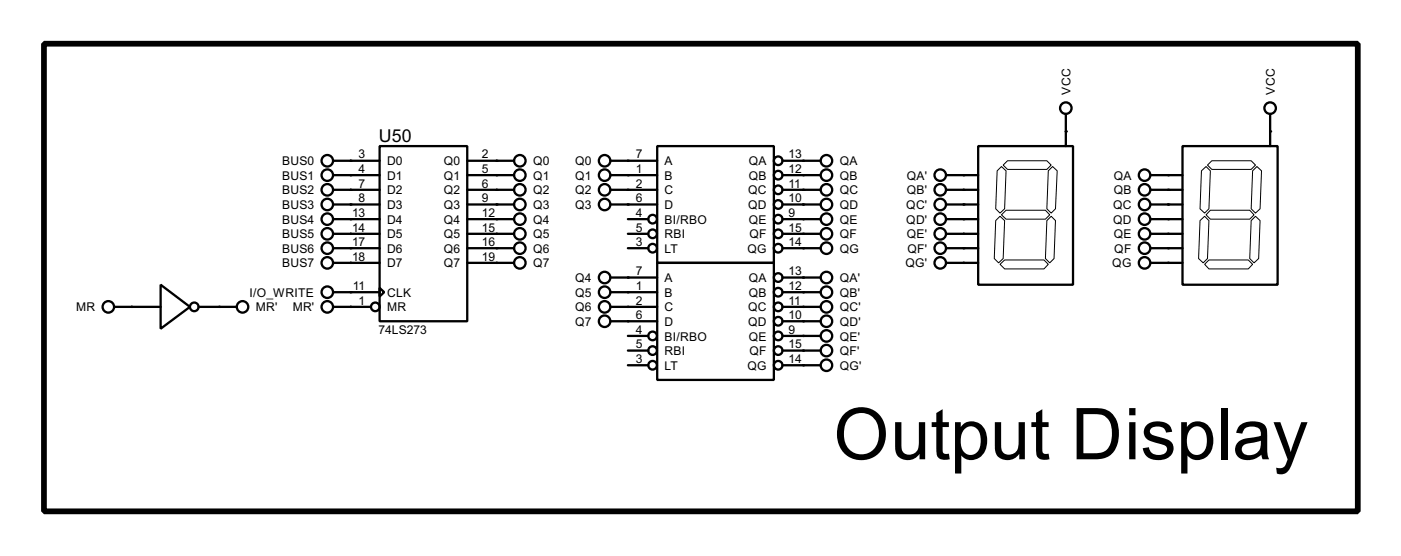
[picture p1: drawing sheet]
<svg xmlns="http://www.w3.org/2000/svg" width="244mm" height="97mm" viewBox="0 0 244 97" stroke-linecap="round" stroke-linejoin="round" font-family="sans-serif">
<g fill="#000">
<circle cx="61" cy="28" r=".2"/>
<circle cx="61" cy="30.5" r=".2"/>
<circle cx="61" cy="35.6" r=".2"/>
<circle cx="61" cy="33" r=".2"/>
<circle cx="61" cy="38.1" r=".2"/>
<circle cx="86.4" cy="28" r=".2"/>
<circle cx="86.4" cy="35.6" r=".2"/>
<circle cx="86.4" cy="38.1" r=".2"/>
<circle cx="86.4" cy="30.5" r=".2"/>
<circle cx="86.4" cy="33" r=".2"/>
<circle cx="109.3" cy="28" r=".2"/>
<circle cx="109.3" cy="30.5" r=".2"/>
<circle cx="109.3" cy="33" r=".2"/>
<circle cx="109.3" cy="35.6" r=".2"/>
<circle cx="139.8" cy="35.6" r=".2"/>
<circle cx="139.8" cy="28" r=".2"/>
<circle cx="139.8" cy="30.5" r=".2"/>
<circle cx="139.8" cy="38.1" r=".2"/>
<circle cx="139.8" cy="33" r=".2"/>
<circle cx="167.7" cy="35.6" r=".2"/>
<circle cx="167.7" cy="38.1" r=".2"/>
<circle cx="167.7" cy="30.5" r=".2"/>
<circle cx="167.7" cy="33" r=".2"/>
<circle cx="185.5" cy="22.9" r=".2"/>
<circle cx="203.3" cy="33" r=".2"/>
<circle cx="203.3" cy="30.5" r=".2"/>
<circle cx="203.3" cy="35.6" r=".2"/>
<circle cx="203.3" cy="38.1" r=".2"/>
<circle cx="221" cy="22.9" r=".2"/>
<circle cx="22.9" cy="53.4" r=".2"/>
<circle cx="38.2" cy="53.4" r=".2"/>
<circle cx="61" cy="43.2" r=".2"/>
<circle cx="61" cy="45.7" r=".2"/>
<circle cx="61" cy="50.8" r=".2"/>
<circle cx="61" cy="53.4" r=".2"/>
<circle cx="61" cy="40.7" r=".2"/>
<circle cx="86.4" cy="40.7" r=".2"/>
<circle cx="86.4" cy="43.2" r=".2"/>
<circle cx="86.4" cy="45.7" r=".2"/>
<circle cx="109.3" cy="50.8" r=".2"/>
<circle cx="109.3" cy="48.3" r=".2"/>
<circle cx="109.3" cy="53.4" r=".2"/>
<circle cx="109.3" cy="55.9" r=".2"/>
<circle cx="139.8" cy="55.9" r=".2"/>
<circle cx="139.8" cy="43.2" r=".2"/>
<circle cx="139.8" cy="40.7" r=".2"/>
<circle cx="139.8" cy="53.4" r=".2"/>
<circle cx="139.8" cy="48.3" r=".2"/>
<circle cx="139.8" cy="50.8" r=".2"/>
<circle cx="139.8" cy="58.4" r=".2"/>
<circle cx="167.7" cy="40.7" r=".2"/>
<circle cx="167.7" cy="43.2" r=".2"/>
<circle cx="167.7" cy="45.7" r=".2"/>
<circle cx="203.3" cy="40.7" r=".2"/>
<circle cx="203.3" cy="43.2" r=".2"/>
<circle cx="203.3" cy="45.7" r=".2"/>
<circle cx="139.8" cy="61" r=".2"/>
<circle cx="139.8" cy="63.5" r=".2"/>
</g>
<g fill="none" stroke="#000" stroke-width=".4">
<path d="M185.5 19.8v5.6M221 19.8v5.6M58 38.1h8.1M58 35.6h8.1M58 33h8.1M58 30.5h8.1M58 28h8.1M66.1 25.4h15.2v30.5h-15.2zM81.3 38.1h8.2M81.3 35.6h8.2M81.3 33h8.2M81.3 30.5h8.2"/>
<path d="M81.3 28h8.2M106.2 35.6h8.2M106.2 33h8.2M106.2 30.5h8.2M106.2 28h8.2M109.3 38.1h3.5M114.4 25.4h20.3v20.3h-20.3zM136.2 38.1h6.6M136.2 35.6h6.6M136.2 33h6.6M136.2 30.5h6.6M136.2 28h6.6"/>
<path d="M164.6 38.1h5.6M164.6 35.6h5.6M164.6 33h5.6M164.6 30.5h5.6M170.2 25.4h16.5v24.1h-16.5zM200.2 38.1h5.6M200.2 35.6h5.6M200.2 33h5.6M200.2 30.5h5.6M205.8 25.4h16.5v24.1h-16.5zM19.9 53.4h8.1M28 49.5l5.1 3.9-5.1 3.8z"/>
<path d="M34.6 53.4h6.6M58 53.4h6.6M58 45.7h8.1M58 43.2h8.1M58 40.7h8.1M58 50.8h8.1M66.1 50.1l.8 .7-.8 .8zM81.3 45.7h8.2M81.3 43.2h8.2M81.3 40.7h8.2M106.2 53.4h8.2M106.2 50.8h8.2"/>
<path d="M106.2 48.3h8.2M106.2 55.9h8.2M109.3 43.2h3.5M109.3 40.7h3.5M109.3 58.4h3.5M114.4 45.7h20.3v20.4h-20.3zM136.2 53.4h6.6M136.2 43.2h6.6M136.2 40.7h6.6M136.2 50.8h6.6M136.2 48.3h6.6M136.2 55.9h6.6"/>
<path d="M136.2 58.4h6.6M164.6 45.7h5.6M164.6 43.2h5.6M164.6 40.7h5.6M200.2 45.7h5.6M200.2 43.2h5.6M200.2 40.7h5.6M109.3 61h3.5M109.3 63.5h3.5M136.2 61h6.6M136.2 63.5h6.6"/>
<circle cx="185.4" cy="18.8" r="1"/>
<circle cx="221" cy="18.8" r="1"/>
<circle cx="56.9" cy="35.6" r="1"/>
<circle cx="56.9" cy="38.1" r="1"/>
<circle cx="56.9" cy="30.5" r="1"/>
<circle cx="56.9" cy="28" r="1"/>
<circle cx="56.9" cy="33" r="1"/>
<circle cx="90.4" cy="28" r="1"/>
<circle cx="90.4" cy="30.5" r="1"/>
<circle cx="90.4" cy="33" r="1"/>
<circle cx="90.4" cy="35.6" r="1"/>
<circle cx="90.4" cy="38.1" r="1"/>
<circle cx="105.2" cy="35.6" r="1"/>
<circle cx="105.2" cy="33" r="1"/>
<circle cx="105.2" cy="28" r="1"/>
<circle cx="105.2" cy="30.5" r="1"/>
<circle cx="113.5" cy="38.1" r=".75"/>
<circle cx="135.4" cy="33" r=".75"/>
<circle cx="135.4" cy="35.6" r=".75"/>
<circle cx="135.4" cy="38.1" r=".75"/>
<circle cx="135.4" cy="28" r=".75"/>
<circle cx="135.4" cy="30.5" r=".75"/>
<circle cx="143.8" cy="28" r="1"/>
<circle cx="143.8" cy="30.5" r="1"/>
<circle cx="143.8" cy="38.1" r="1"/>
<circle cx="143.8" cy="33" r="1"/>
<circle cx="143.8" cy="35.6" r="1"/>
<circle cx="163.6" cy="35.6" r="1"/>
<circle cx="163.6" cy="30.5" r="1"/>
<circle cx="163.6" cy="33" r="1"/>
<circle cx="163.6" cy="38.1" r="1"/>
<circle cx="199.1" cy="30.5" r="1"/>
<circle cx="199.1" cy="35.6" r="1"/>
<circle cx="199.1" cy="33" r="1"/>
<circle cx="199.1" cy="38.1" r="1"/>
<circle cx="18.8" cy="53.4" r="1"/>
<circle cx="33.8" cy="53.4" r=".75"/>
<circle cx="42.2" cy="53.4" r="1"/>
<circle cx="56.9" cy="40.7" r="1"/>
<circle cx="56.9" cy="45.7" r="1"/>
<circle cx="56.9" cy="43.2" r="1"/>
<circle cx="56.9" cy="50.8" r="1"/>
<circle cx="56.9" cy="53.4" r="1"/>
<circle cx="65.3" cy="53.4" r=".75"/>
<circle cx="90.4" cy="40.7" r="1"/>
<circle cx="90.4" cy="43.2" r="1"/>
<circle cx="90.4" cy="45.7" r="1"/>
<circle cx="105.2" cy="48.3" r="1"/>
<circle cx="105.2" cy="50.8" r="1"/>
<circle cx="105.2" cy="53.4" r="1"/>
<circle cx="105.2" cy="55.9" r="1"/>
<circle cx="113.5" cy="58.4" r=".75"/>
<circle cx="113.5" cy="43.2" r=".75"/>
<circle cx="113.5" cy="40.7" r=".75"/>
<circle cx="135.4" cy="55.9" r=".75"/>
<circle cx="135.4" cy="50.8" r=".75"/>
<circle cx="135.4" cy="58.4" r=".75"/>
<circle cx="135.4" cy="53.4" r=".75"/>
<circle cx="135.4" cy="40.7" r=".75"/>
<circle cx="135.4" cy="43.2" r=".75"/>
<circle cx="135.4" cy="48.3" r=".75"/>
<circle cx="143.8" cy="40.7" r="1"/>
<circle cx="143.8" cy="48.3" r="1"/>
<circle cx="143.8" cy="43.2" r="1"/>
<circle cx="143.8" cy="50.8" r="1"/>
<circle cx="143.8" cy="53.4" r="1"/>
<circle cx="143.8" cy="58.4" r="1"/>
<circle cx="143.8" cy="55.9" r="1"/>
<circle cx="163.6" cy="43.2" r="1"/>
<circle cx="163.6" cy="45.7" r="1"/>
<circle cx="163.6" cy="40.7" r="1"/>
<circle cx="199.1" cy="43.2" r="1"/>
<circle cx="199.1" cy="45.7" r="1"/>
<circle cx="199.1" cy="40.7" r="1"/>
<circle cx="113.5" cy="63.5" r=".75"/>
<circle cx="113.5" cy="61" r=".75"/>
<circle cx="135.4" cy="61" r=".75"/>
<circle cx="135.4" cy="63.5" r=".75"/>
<circle cx="143.8" cy="63.5" r="1"/>
<circle cx="143.8" cy="61" r="1"/>
</g>
<path d="M7.7 7.6h228.6v81.3h-228.6z" fill="none" stroke="#000" stroke-width="1"/>
<g fill="none" stroke="#000" stroke-width=".17">
<path d="M173.5 29.7l.8-.7 .8 .7-.3 6.6-.8 .8-.7-.8zM174 37.6l.8 .8-.2 6.6-.8 .7-.8-.7 .3-6.6zM174.3 37.4l.8-.8h6.8l.8 .8-.8 .7h-6.8zM175.3 28h6.9l.7 .7-.7 .8h-6.9l-.7-.8zM182.2 38.4l.7-.8 .8 .8-.3 6.6-.7 .7-.8-.7zM182.4 29.7l.8-.7 .8 .7-.3 6.6-.8 .8-.7-.8zM208.8 38.4l.8-.8 .8 .8-.3 6.6-.7 .7-.8-.7zM209.1 29.7l.8-.7 .7 .7-.2 6.6-.8 .8-.8-.8zM210.1 28.7l.8-.7h6.8l.8 .7-.8 .8h-6.8zM210.6 36.6h6.9l.7 .8-.7 .7h-6.9l-.7-.7zM217.7 38.4l.8-.8 .8 .8-.3 6.6-.8 .7-.7-.7zM218 29.7l.7-.7 .8 .7-.2 6.6-.8 .8-.8-.8z"/>
<path d="M174 46l.8-.8h6.9l.7 .8-.7 .8h-6.9zM209.6 46l.8-.8h6.8l.8 .8-.8 .8h-6.8z"/>
</g>
<text font-size="13.9" x="145" y="79.9">Output Display</text>
<text font-size="3.5" x="65.9" y="24.6">U50</text>
<g font-size="2.4">
<text x="186.3" y="16.5" transform="rotate(-90 186.3 16.5)">VCC</text>
<text x="221.8" y="16.5" transform="rotate(-90 221.8 16.5)">VCC</text>
<text x="49.1" y="28.8">BUS0</text>
<text x="62.4" y="27.5">3</text>
<text x="67.4" y="28.8">D0</text>
<text x="77.2" y="28.8">Q0</text>
<text x="83.9" y="27.5">2</text>
<text x="92.8" y="28.8">Q0</text>
<text x="100.1" y="28.8">Q0</text>
<text x="110.7" y="27.5">7</text>
<text x="115.6" y="28.8">A</text>
<text x="130.3" y="28.8">QA</text>
<text x="137.2" y="27.5">13</text>
<text x="146.1" y="28.8">QA</text>
<text x="49.1" y="33.8">BUS2</text>
<text x="49.1" y="31.2">BUS1</text>
<text x="62.4" y="30.1">4</text>
<text x="62.4" y="32.6">7</text>
<text x="62.4" y="35.2">8</text>
<text x="67.4" y="31.2">D1</text>
<text x="67.4" y="33.8">D2</text>
<text x="77.2" y="31.2">Q1</text>
<text x="77.2" y="33.8">Q2</text>
<text x="83.9" y="30.1">5</text>
<text x="83.9" y="32.6">6</text>
<text x="83.9" y="35.2">9</text>
<text x="92.8" y="31.2">Q1</text>
<text x="92.8" y="33.8">Q2</text>
<text x="100.1" y="31.2">Q1</text>
<text x="100.1" y="33.8">Q2</text>
<text x="110.7" y="30.1">1</text>
<text x="110.7" y="32.6">2</text>
<text x="110.7" y="35.2">6</text>
<text x="115.6" y="31.2">B</text>
<text x="115.6" y="33.8">C</text>
<text x="130.2" y="33.8">QC</text>
<text x="130.3" y="31.2">QB</text>
<text x="137.2" y="30.1">12</text>
<text x="137.2" y="32.6">11</text>
<text x="137.2" y="35.2">10</text>
<text x="146.1" y="31.2">QB</text>
<text x="146.1" y="33.8">QC</text>
<text x="157.8" y="31.2">QA'</text>
<text x="157.8" y="33.8">QB'</text>
<text x="193.8" y="31.2">QA</text>
<text x="193.8" y="33.8">QB</text>
<text x="49.1" y="41.5">BUS5</text>
<text x="49.1" y="38.9">BUS4</text>
<text x="49.1" y="36.3">BUS3</text>
<text x="61.3" y="37.7">13</text>
<text x="61.3" y="40.2">14</text>
<text x="67.4" y="36.3">D3</text>
<text x="67.4" y="38.9">D4</text>
<text x="67.4" y="41.5">D5</text>
<text x="77.2" y="36.3">Q3</text>
<text x="77.2" y="38.9">Q4</text>
<text x="77.2" y="41.5">Q5</text>
<text x="83.9" y="37.7">12</text>
<text x="83.9" y="40.2">15</text>
<text x="92.8" y="36.3">Q3</text>
<text x="92.8" y="38.9">Q4</text>
<text x="92.8" y="41.5">Q5</text>
<text x="100.1" y="36.3">Q3</text>
<text x="110.7" y="37.7">4</text>
<text x="110.7" y="40.2">5</text>
<text x="115.6" y="36.3">D</text>
<text x="115.6" y="38.9">BI/RBO</text>
<text x="115.6" y="41.5">RBI</text>
<text x="130.2" y="36.3">QD</text>
<text x="130.3" y="38.9">QE</text>
<text x="130.4" y="41.5">QF</text>
<text x="137.2" y="37.7">9</text>
<text x="137.2" y="40.2">15</text>
<text x="146.1" y="36.3">QD</text>
<text x="146.1" y="38.9">QE</text>
<text x="146.1" y="41.5">QF</text>
<text x="157.7" y="36.3">QC'</text>
<text x="157.7" y="38.9">QD'</text>
<text x="157.8" y="41.5">QE'</text>
<text x="193.7" y="36.3">QC</text>
<text x="193.7" y="38.9">QD</text>
<text x="193.8" y="41.5">QE</text>
<text x="49.1" y="46.5">BUS7</text>
<text x="49.1" y="43.9">BUS6</text>
<text x="61.3" y="42.8">17</text>
<text x="61.3" y="45.3">18</text>
<text x="67.4" y="43.9">D6</text>
<text x="67.4" y="46.5">D7</text>
<text x="77.2" y="43.9">Q6</text>
<text x="77.2" y="46.5">Q7</text>
<text x="83.9" y="42.8">16</text>
<text x="83.9" y="45.3">19</text>
<text x="92.8" y="43.9">Q6</text>
<text x="92.8" y="46.5">Q7</text>
<text x="110.7" y="42.8">3</text>
<text x="110.7" y="47.9">7</text>
<text x="115.6" y="43.9">LT</text>
<text x="130" y="43.9">QG</text>
<text x="137.2" y="42.8">14</text>
<text x="137.2" y="47.9">13</text>
<text x="146.1" y="43.9">QG</text>
<text x="157.5" y="46.5">QG'</text>
<text x="157.9" y="43.9">QF'</text>
<text x="193.5" y="46.5">QG</text>
<text x="193.9" y="43.9">QF</text>
<text x="43.4" y="51.6">I/O_WRITE</text>
<text x="61.4" y="50.4">11</text>
<text x="62.4" y="53">1</text>
<text x="67.4" y="51.6">CLK</text>
<text x="100.1" y="49.1">Q4</text>
<text x="100.1" y="51.6">Q5</text>
<text x="110.7" y="50.4">1</text>
<text x="110.7" y="53">2</text>
<text x="115.6" y="49.1">A</text>
<text x="115.6" y="51.6">B</text>
<text x="130.3" y="49.1">QA</text>
<text x="130.3" y="51.6">QB</text>
<text x="137.2" y="50.4">12</text>
<text x="137.2" y="53">11</text>
<text x="146.1" y="49.1">QA'</text>
<text x="146.1" y="51.6">QB'</text>
<text x="13.2" y="54.2">MR</text>
<text x="44.5" y="54.2">MR'</text>
<text x="50.9" y="54.2">MR'</text>
<text x="65.9" y="58.1">74LS273</text>
<text x="67.4" y="54.2">MR</text>
<text x="100.1" y="54.2">Q6</text>
<text x="100.1" y="56.7">Q7</text>
<text x="110.7" y="55.5">6</text>
<text x="110.7" y="58">4</text>
<text x="115.6" y="54.2">C</text>
<text x="115.6" y="56.7">D</text>
<text x="115.6" y="59.2">BI/RBO</text>
<text x="130.2" y="54.2">QC</text>
<text x="130.2" y="56.7">QD</text>
<text x="130.3" y="59.2">QE</text>
<text x="137.2" y="55.5">10</text>
<text x="137.2" y="58">9</text>
<text x="146.1" y="54.2">QC'</text>
<text x="146.1" y="56.7">QD'</text>
<text x="146.1" y="59.2">QE'</text>
<text x="110.7" y="60.6">5</text>
<text x="110.7" y="63.1">3</text>
<text x="115.6" y="61.8">RBI</text>
<text x="115.6" y="64.3">LT</text>
<text x="130" y="64.3">QG</text>
<text x="130.4" y="61.8">QF</text>
<text x="137.2" y="60.6">15</text>
<text x="137.2" y="63.1">14</text>
<text x="146.1" y="61.8">QF'</text>
<text x="146.1" y="64.3">QG'</text>
</g>
</svg>
